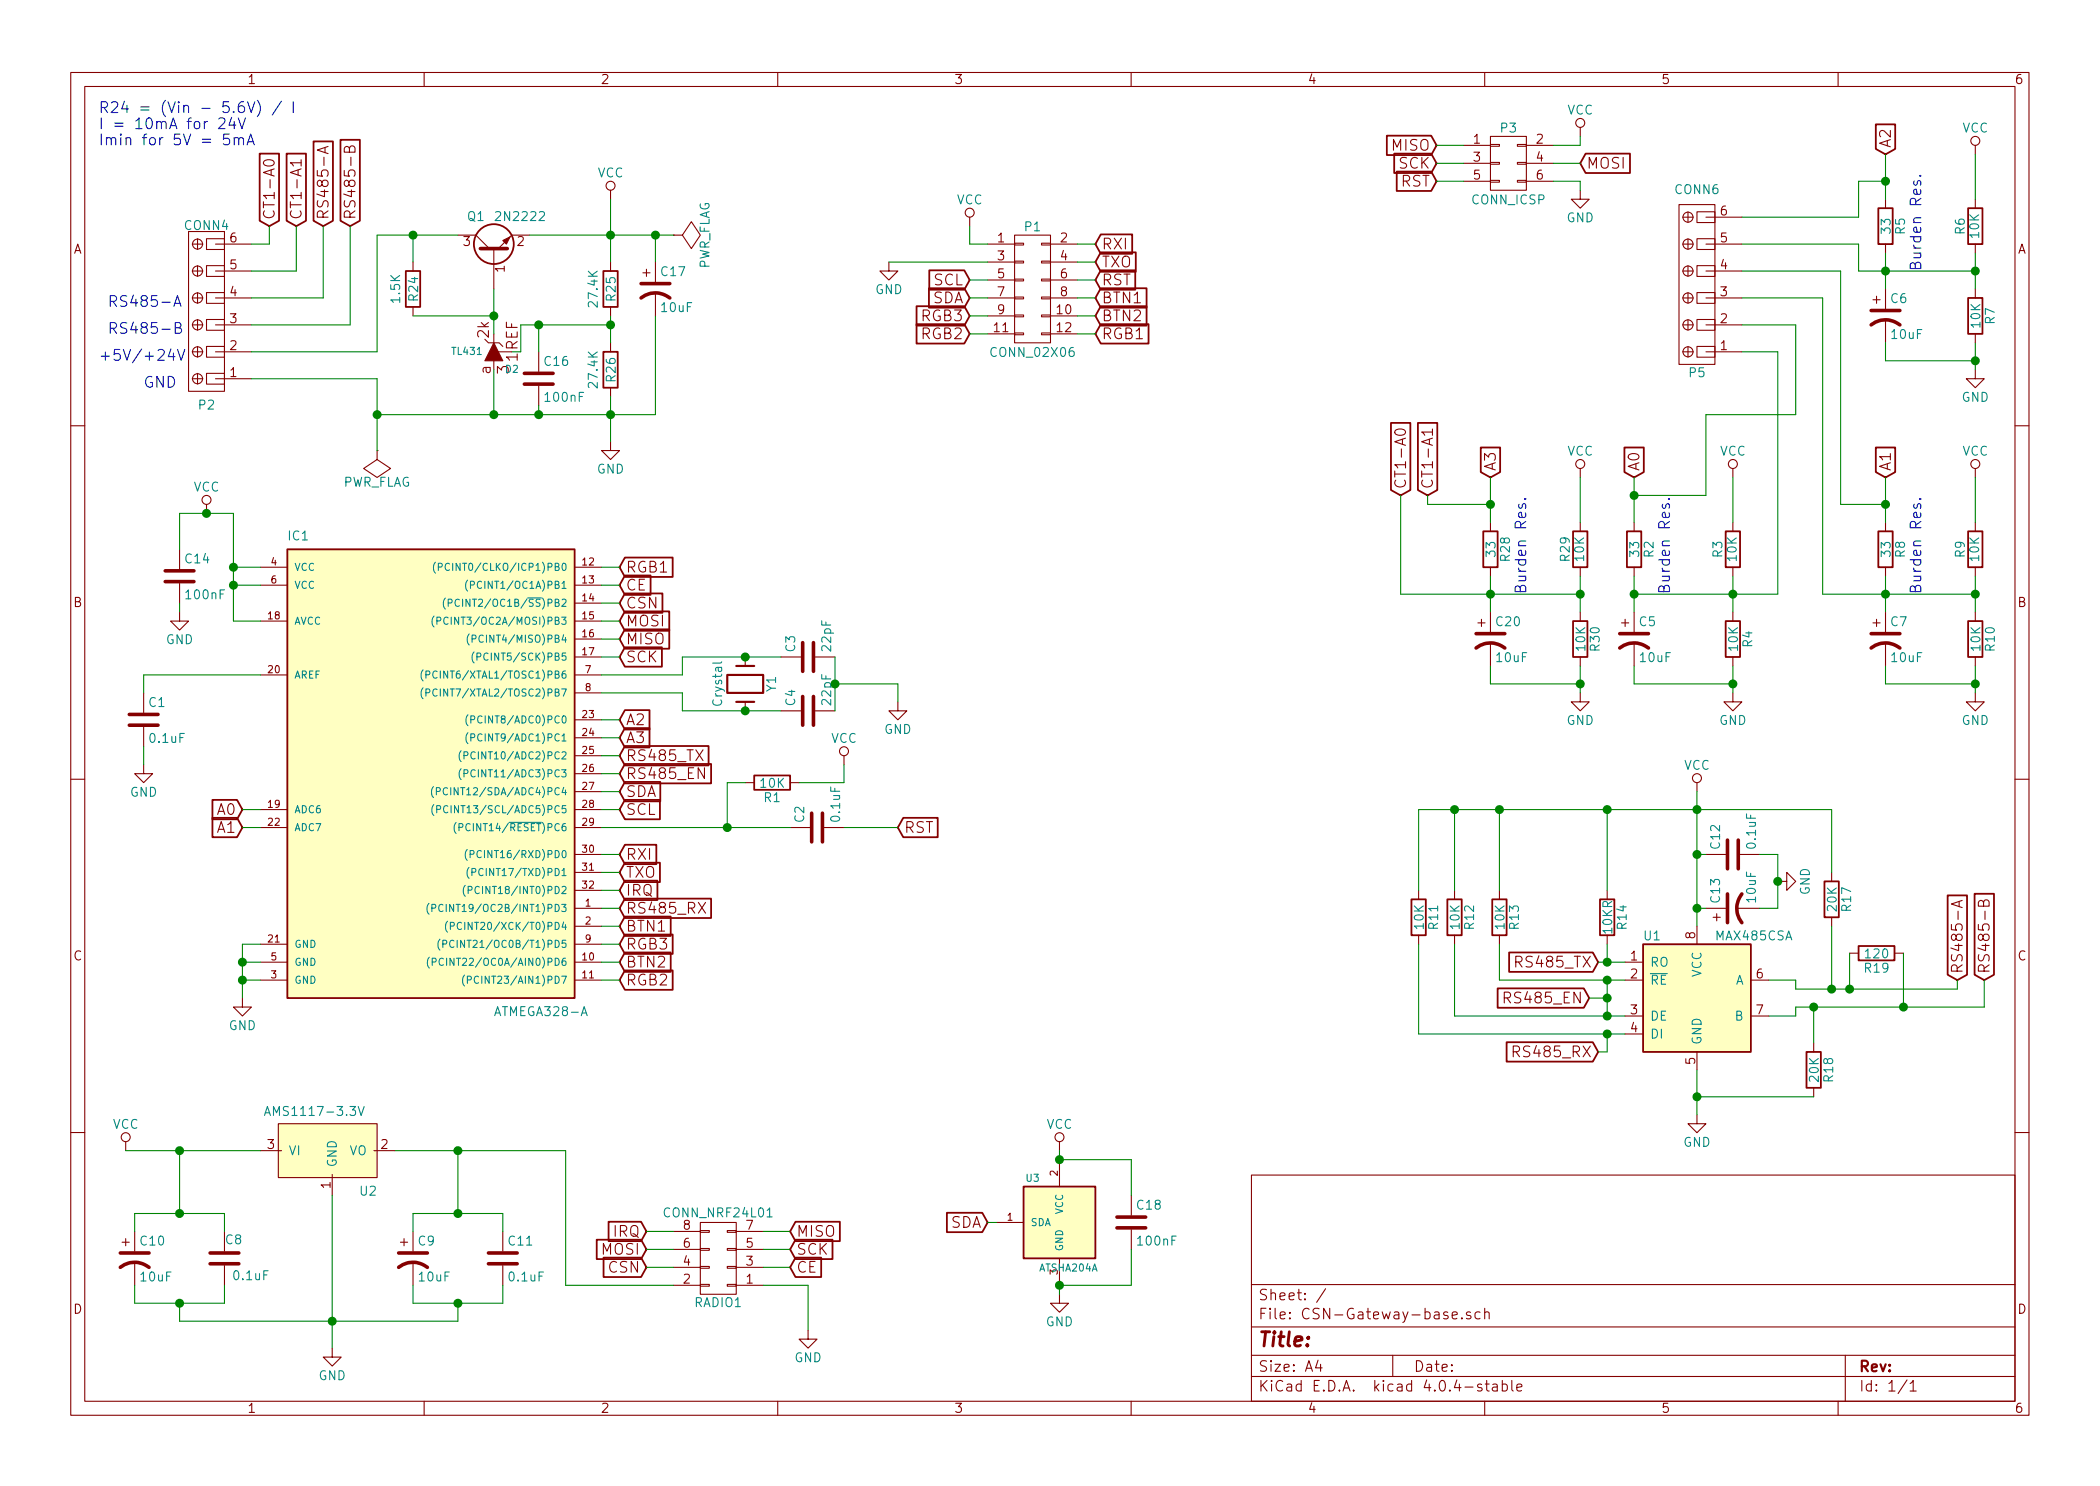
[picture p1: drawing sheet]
EESchema Schematic File Version 2
LIBS:CSN-Gateway-base-rescue
LIBS:power
LIBS:device
LIBS:transistors
LIBS:conn
LIBS:linear
LIBS:regul
LIBS:74xx
LIBS:cmos4000
LIBS:adc-dac
LIBS:memory
LIBS:xilinx
LIBS:microcontrollers
LIBS:dsp
LIBS:microchip
LIBS:analog_switches
LIBS:motorola
LIBS:texas
LIBS:intel
LIBS:audio
LIBS:interface
LIBS:digital-audio
LIBS:philips
LIBS:display
LIBS:cypress
LIBS:siliconi
LIBS:opto
LIBS:atmel
LIBS:contrib
LIBS:valves
LIBS:AMS1117-3.3
LIBS:FT232RL
LIBS:w_analog
LIBS:mysensors_arduino
LIBS:mysensors_connectors
LIBS:mysensors_logic
LIBS:mysensors_mcu
LIBS:mysensors_memories
LIBS:mysensors_network
LIBS:mysensors_regulators
LIBS:mysensors_security
LIBS:mysensors_sensors
LIBS:mysensors_radios
LIBS:gateway
LIBS:CSN-Gateway-base-cache
EELAYER 25 0
EELAYER END
$Descr A4 11693 8268
encoding utf-8
Sheet 1 1
Title ""
Date ""
Rev ""
Comp ""
Comment1 ""
Comment2 ""
Comment3 ""
Comment4 ""
$EndDescr
$Comp
L ATMEGA328-A IC1
U 1 1
P 2350 4250
F 0 "IC1" H 1600 5500 50  0000 L BNN
F 1 "ATMEGA328-A" H 2750 2850 50  0000 L BNN
F 2 "Housings_QFP:TQFP-32_7x7mm_Pitch0.8mm" H 2350 4250 50  0001 C CIN
F 3 "" H 2350 4250 50  0000 C CNN
	1    2350 4250
	1    0    0    -1  
$EndComp
$Comp
L GND #PWR01
U 1 1
P 1350 5550
F 0 "#PWR01" H 1350 5300 50  0001 C CNN
F 1 "GND" H 1350 5400 50  0000 C CNN
F 2 "" H 1350 5550 50  0000 C CNN
F 3 "" H 1350 5550 50  0000 C CNN
	1    1350 5550
	1    0    0    -1  
$EndComp
$Comp
L C C1
U 1 1
P 800 4000
F 0 "C1" H 825 4100 50  0000 L CNN
F 1 "0.1uF" H 825 3900 50  0000 L CNN
F 2 "Capacitors_SMD:C_0805_HandSoldering" H 838 3850 50  0001 C CNN
F 3 "" H 800 4000 50  0000 C CNN
	1    800  4000
	1    0    0    -1  
$EndComp
$Comp
L GND #PWR02
U 1 1
P 5000 3900
F 0 "#PWR02" H 5000 3650 50  0001 C CNN
F 1 "GND" H 5000 3750 50  0000 C CNN
F 2 "" H 5000 3900 50  0000 C CNN
F 3 "" H 5000 3900 50  0000 C CNN
	1    5000 3900
	1    0    0    -1  
$EndComp
$Comp
L Crystal Y1
U 1 1
P 4150 3800
F 0 "Y1" H 4150 3950 50  0000 C CNN
F 1 "Crystal" H 4150 3650 50  0000 C CNN
F 2 "Crystals:Crystal_SMD_5032-2pin_5.0x3.2mm" H 4150 3800 50  0001 C CNN
F 3 "" H 4150 3800 50  0000 C CNN
	1    4150 3800
	0    1    1    0   
$EndComp
$Comp
L C C4
U 1 1
P 4500 3950
F 0 "C4" H 4525 4050 50  0000 L CNN
F 1 "22pF" H 4525 3850 50  0000 L CNN
F 2 "Capacitors_SMD:C_0805_HandSoldering" H 4538 3800 50  0001 C CNN
F 3 "" H 4500 3950 50  0000 C CNN
	1    4500 3950
	0    -1   -1   0   
$EndComp
$Comp
L C C3
U 1 1
P 4500 3650
F 0 "C3" H 4525 3750 50  0000 L CNN
F 1 "22pF" H 4525 3550 50  0000 L CNN
F 2 "Capacitors_SMD:C_0805_HandSoldering" H 4538 3500 50  0001 C CNN
F 3 "" H 4500 3650 50  0000 C CNN
	1    4500 3650
	0    -1   -1   0   
$EndComp
$Comp
L GND #PWR03
U 1 1
P 800 4250
F 0 "#PWR03" H 800 4000 50  0001 C CNN
F 1 "GND" H 800 4100 50  0000 C CNN
F 2 "" H 800 4250 50  0000 C CNN
F 3 "" H 800 4250 50  0000 C CNN
	1    800  4250
	1    0    0    -1  
$EndComp
$Comp
L VCC #PWR04
U 1 1
P 1150 2850
F 0 "#PWR04" H 1150 2700 50  0001 C CNN
F 1 "VCC" H 1150 3000 50  0000 C CNN
F 2 "" H 1150 2850 50  0000 C CNN
F 3 "" H 1150 2850 50  0000 C CNN
	1    1150 2850
	1    0    0    -1  
$EndComp
$Comp
L R R1
U 1 1
P 4300 4350
F 0 "R1" V 4380 4350 50  0000 C CNN
F 1 "10K" V 4300 4350 50  0000 C CNN
F 2 "Resistors_SMD:R_0805_HandSoldering" V 4230 4350 50  0001 C CNN
F 3 "" H 4300 4350 50  0000 C CNN
	1    4300 4350
	0    1    1    0   
$EndComp
$Comp
L VCC #PWR05
U 1 1
P 4700 4250
F 0 "#PWR05" H 4700 4100 50  0001 C CNN
F 1 "VCC" H 4700 4400 50  0000 C CNN
F 2 "" H 4700 4250 50  0000 C CNN
F 3 "" H 4700 4250 50  0000 C CNN
	1    4700 4250
	1    0    0    -1  
$EndComp
Text GLabel 3450 4750 2    60   Input ~ 0
RXI
Text GLabel 3450 4850 2    60   Input ~ 0
TXO
$Comp
L PWR_FLAG #FLG06
U 1 1
P 3750 1300
F 0 "#FLG06" H 3750 1395 50  0001 C CNN
F 1 "PWR_FLAG" H 3750 1480 50  0000 C CNN
F 2 "" H 3750 1300 50  0000 C CNN
F 3 "" H 3750 1300 50  0000 C CNN
	1    3750 1300
	0    1    1    0   
$EndComp
$Comp
L VCC #PWR07
U 1 1
P 3400 1100
F 0 "#PWR07" H 3400 950 50  0001 C CNN
F 1 "VCC" H 3400 1250 50  0000 C CNN
F 2 "" H 3400 1100 50  0000 C CNN
F 3 "" H 3400 1100 50  0000 C CNN
	1    3400 1100
	1    0    0    -1  
$EndComp
$Comp
L PWR_FLAG #FLG08
U 1 1
P 2100 2500
F 0 "#FLG08" H 2100 2595 50  0001 C CNN
F 1 "PWR_FLAG" H 2100 2680 50  0000 C CNN
F 2 "" H 2100 2500 50  0000 C CNN
F 3 "" H 2100 2500 50  0000 C CNN
	1    2100 2500
	-1   0    0    1   
$EndComp
$Comp
L GND #PWR09
U 1 1
P 3400 2450
F 0 "#PWR09" H 3400 2200 50  0001 C CNN
F 1 "GND" H 3400 2300 50  0000 C CNN
F 2 "" H 3400 2450 50  0000 C CNN
F 3 "" H 3400 2450 50  0000 C CNN
	1    3400 2450
	1    0    0    -1  
$EndComp
$Comp
L CONN_02X03 P3
U 1 1
P 8400 900
F 0 "P3" H 8400 1100 50  0000 C CNN
F 1 "CONN_ICSP" H 8400 700 50  0000 C CNN
F 2 "Pin_Headers:Pin_Header_Straight_2x03_Pitch2.54mm" H 8400 -300 50  0001 C CNN
F 3 "" H 8400 -300 50  0000 C CNN
	1    8400 900 
	1    0    0    -1  
$EndComp
Text GLabel 8000 800  0    60   Input ~ 0
MISO
Text GLabel 8000 900  0    60   Input ~ 0
SCK
Text GLabel 8000 1000 0    60   Input ~ 0
RST
Text GLabel 8800 900  2    60   Input ~ 0
MOSI
$Comp
L GND #PWR010
U 1 1
P 8800 1050
F 0 "#PWR010" H 8800 800 50  0001 C CNN
F 1 "GND" H 8800 900 50  0000 C CNN
F 2 "" H 8800 1050 50  0000 C CNN
F 3 "" H 8800 1050 50  0000 C CNN
	1    8800 1050
	1    0    0    -1  
$EndComp
$Comp
L VCC #PWR011
U 1 1
P 8800 750
F 0 "#PWR011" H 8800 600 50  0001 C CNN
F 1 "VCC" H 8800 900 50  0000 C CNN
F 2 "" H 8800 750 50  0000 C CNN
F 3 "" H 8800 750 50  0000 C CNN
	1    8800 750 
	1    0    0    -1  
$EndComp
Text GLabel 5000 4600 2    60   Input ~ 0
RST
Text GLabel 3450 3450 2    60   Input ~ 0
MOSI
Text GLabel 3450 3550 2    60   Input ~ 0
MISO
Text GLabel 3450 3650 2    60   Input ~ 0
SCK
Text GLabel 3450 4400 2    60   Input ~ 0
SDA
Text GLabel 3450 4500 2    60   Input ~ 0
SCL
Text GLabel 3450 4000 2    60   Input ~ 0
A2
Text GLabel 3450 4100 2    60   Input ~ 0
A3
Text GLabel 3450 4200 2    60   Input ~ 0
RS485_TX
$Comp
L R R3
U 1 1
P 9650 3050
F 0 "R3" V 9730 3050 50  0000 C CNN
F 1 "10K" V 9650 3050 50  0000 C CNN
F 2 "Resistors_SMD:R_0805_HandSoldering" V 9580 3050 50  0001 C CNN
F 3 "" H 9650 3050 50  0000 C CNN
	1    9650 3050
	-1   0    0    1   
$EndComp
$Comp
L R R4
U 1 1
P 9650 3550
F 0 "R4" V 9730 3550 50  0000 C CNN
F 1 "10K" V 9650 3550 50  0000 C CNN
F 2 "Resistors_SMD:R_0805_HandSoldering" V 9580 3550 50  0001 C CNN
F 3 "" H 9650 3550 50  0000 C CNN
	1    9650 3550
	1    0    0    -1  
$EndComp
$Comp
L R R2
U 1 1
P 9100 3050
F 0 "R2" V 9180 3050 50  0000 C CNN
F 1 "33" V 9100 3050 50  0000 C CNN
F 2 "Resistors_SMD:R_0805_HandSoldering" V 9030 3050 50  0001 C CNN
F 3 "" H 9100 3050 50  0000 C CNN
	1    9100 3050
	1    0    0    -1  
$EndComp
$Comp
L CP1 C5
U 1 1
P 9100 3550
F 0 "C5" H 9125 3650 50  0000 L CNN
F 1 "10uF" H 9125 3450 50  0000 L CNN
F 2 "Capacitors_Tantalum_SMD:CP_Tantalum_Case-R_EIA-2012-12_Hand" H 9138 3400 50  0001 C CNN
F 3 "" H 9100 3550 50  0000 C CNN
	1    9100 3550
	1    0    0    -1  
$EndComp
$Comp
L VCC #PWR012
U 1 1
P 9650 2650
F 0 "#PWR012" H 9650 2500 50  0001 C CNN
F 1 "VCC" H 9650 2800 50  0000 C CNN
F 2 "" H 9650 2650 50  0000 C CNN
F 3 "" H 9650 2650 50  0000 C CNN
	1    9650 2650
	1    0    0    -1  
$EndComp
$Comp
L GND #PWR013
U 1 1
P 9650 3850
F 0 "#PWR013" H 9650 3600 50  0001 C CNN
F 1 "GND" H 9650 3700 50  0000 C CNN
F 2 "" H 9650 3850 50  0000 C CNN
F 3 "" H 9650 3850 50  0000 C CNN
	1    9650 3850
	1    0    0    -1  
$EndComp
Text GLabel 9100 2650 1    60   Input ~ 0
A0
Text Notes 9300 3300 1    60   ~ 0
Burden Res.
$Comp
L R R9
U 1 1
P 11000 3050
F 0 "R9" V 11080 3050 50  0000 C CNN
F 1 "10K" V 11000 3050 50  0000 C CNN
F 2 "Resistors_SMD:R_0805_HandSoldering" V 10930 3050 50  0001 C CNN
F 3 "" H 11000 3050 50  0000 C CNN
	1    11000 3050
	-1   0    0    1   
$EndComp
$Comp
L R R10
U 1 1
P 11000 3550
F 0 "R10" V 11080 3550 50  0000 C CNN
F 1 "10K" V 11000 3550 50  0000 C CNN
F 2 "Resistors_SMD:R_0805_HandSoldering" V 10930 3550 50  0001 C CNN
F 3 "" H 11000 3550 50  0000 C CNN
	1    11000 3550
	1    0    0    -1  
$EndComp
$Comp
L R R8
U 1 1
P 10500 3050
F 0 "R8" V 10580 3050 50  0000 C CNN
F 1 "33" V 10500 3050 50  0000 C CNN
F 2 "Resistors_SMD:R_0805_HandSoldering" V 10430 3050 50  0001 C CNN
F 3 "" H 10500 3050 50  0000 C CNN
	1    10500 3050
	1    0    0    -1  
$EndComp
$Comp
L CP1 C7
U 1 1
P 10500 3550
F 0 "C7" H 10525 3650 50  0000 L CNN
F 1 "10uF" H 10525 3450 50  0000 L CNN
F 2 "Capacitors_Tantalum_SMD:CP_Tantalum_Case-R_EIA-2012-12_Hand" H 10538 3400 50  0001 C CNN
F 3 "" H 10500 3550 50  0000 C CNN
	1    10500 3550
	1    0    0    -1  
$EndComp
$Comp
L VCC #PWR014
U 1 1
P 11000 2650
F 0 "#PWR014" H 11000 2500 50  0001 C CNN
F 1 "VCC" H 11000 2800 50  0000 C CNN
F 2 "" H 11000 2650 50  0000 C CNN
F 3 "" H 11000 2650 50  0000 C CNN
	1    11000 2650
	1    0    0    -1  
$EndComp
$Comp
L GND #PWR015
U 1 1
P 11000 3850
F 0 "#PWR015" H 11000 3600 50  0001 C CNN
F 1 "GND" H 11000 3700 50  0000 C CNN
F 2 "" H 11000 3850 50  0000 C CNN
F 3 "" H 11000 3850 50  0000 C CNN
	1    11000 3850
	1    0    0    -1  
$EndComp
Text GLabel 10500 2650 1    60   Input ~ 0
A1
Text Notes 10700 3300 1    60   ~ 0
Burden Res.
$Comp
L R R6
U 1 1
P 11000 1250
F 0 "R6" V 11080 1250 50  0000 C CNN
F 1 "10K" V 11000 1250 50  0000 C CNN
F 2 "Resistors_SMD:R_0805_HandSoldering" V 10930 1250 50  0001 C CNN
F 3 "" H 11000 1250 50  0000 C CNN
	1    11000 1250
	-1   0    0    1   
$EndComp
$Comp
L R R7
U 1 1
P 11000 1750
F 0 "R7" V 11080 1750 50  0000 C CNN
F 1 "10K" V 11000 1750 50  0000 C CNN
F 2 "Resistors_SMD:R_0805_HandSoldering" V 10930 1750 50  0001 C CNN
F 3 "" H 11000 1750 50  0000 C CNN
	1    11000 1750
	1    0    0    -1  
$EndComp
$Comp
L R R5
U 1 1
P 10500 1250
F 0 "R5" V 10580 1250 50  0000 C CNN
F 1 "33" V 10500 1250 50  0000 C CNN
F 2 "Resistors_SMD:R_0805_HandSoldering" V 10430 1250 50  0001 C CNN
F 3 "" H 10500 1250 50  0000 C CNN
	1    10500 1250
	1    0    0    -1  
$EndComp
$Comp
L CP1 C6
U 1 1
P 10500 1750
F 0 "C6" H 10525 1850 50  0000 L CNN
F 1 "10uF" H 10525 1650 50  0000 L CNN
F 2 "Capacitors_Tantalum_SMD:CP_Tantalum_Case-R_EIA-2012-12_Hand" H 10538 1600 50  0001 C CNN
F 3 "" H 10500 1750 50  0000 C CNN
	1    10500 1750
	1    0    0    -1  
$EndComp
$Comp
L VCC #PWR016
U 1 1
P 11000 850
F 0 "#PWR016" H 11000 700 50  0001 C CNN
F 1 "VCC" H 11000 1000 50  0000 C CNN
F 2 "" H 11000 850 50  0000 C CNN
F 3 "" H 11000 850 50  0000 C CNN
	1    11000 850 
	1    0    0    -1  
$EndComp
$Comp
L GND #PWR017
U 1 1
P 11000 2050
F 0 "#PWR017" H 11000 1800 50  0001 C CNN
F 1 "GND" H 11000 1900 50  0000 C CNN
F 2 "" H 11000 2050 50  0000 C CNN
F 3 "" H 11000 2050 50  0000 C CNN
	1    11000 2050
	1    0    0    -1  
$EndComp
Text GLabel 10500 850  1    60   Input ~ 0
A2
Text Notes 10700 1500 1    60   ~ 0
Burden Res.
$Comp
L SP3485CN U1
U 1 1
P 9450 5550
F 0 "U1" H 9150 5900 50  0000 L CNN
F 1 "MAX485CSA" H 9550 5900 50  0000 L CNN
F 2 "Power_Integrations:SO-8" H 9450 5550 50  0001 C CIN
F 3 "" H 9450 5550 50  0000 C CNN
	1    9450 5550
	1    0    0    -1  
$EndComp
$Comp
L GND #PWR018
U 1 1
P 9450 6200
F 0 "#PWR018" H 9450 5950 50  0001 C CNN
F 1 "GND" H 9450 6050 50  0000 C CNN
F 2 "" H 9450 6200 50  0000 C CNN
F 3 "" H 9450 6200 50  0000 C CNN
	1    9450 6200
	1    0    0    -1  
$EndComp
$Comp
L VCC #PWR019
U 1 1
P 9450 4400
F 0 "#PWR019" H 9450 4250 50  0001 C CNN
F 1 "VCC" H 9450 4550 50  0000 C CNN
F 2 "" H 9450 4400 50  0000 C CNN
F 3 "" H 9450 4400 50  0000 C CNN
	1    9450 4400
	1    0    0    -1  
$EndComp
$Comp
L R R11
U 1 1
P 7900 5100
F 0 "R11" V 7980 5100 50  0000 C CNN
F 1 "10K" V 7900 5100 50  0000 C CNN
F 2 "Resistors_SMD:R_0805_HandSoldering" V 7830 5100 50  0001 C CNN
F 3 "" H 7900 5100 50  0000 C CNN
	1    7900 5100
	1    0    0    -1  
$EndComp
$Comp
L R R12
U 1 1
P 8100 5100
F 0 "R12" V 8180 5100 50  0000 C CNN
F 1 "10K" V 8100 5100 50  0000 C CNN
F 2 "Resistors_SMD:R_0805_HandSoldering" V 8030 5100 50  0001 C CNN
F 3 "" H 8100 5100 50  0000 C CNN
	1    8100 5100
	1    0    0    -1  
$EndComp
$Comp
L R R13
U 1 1
P 8350 5100
F 0 "R13" V 8430 5100 50  0000 C CNN
F 1 "10K" V 8350 5100 50  0000 C CNN
F 2 "Resistors_SMD:R_0805_HandSoldering" V 8280 5100 50  0001 C CNN
F 3 "" H 8350 5100 50  0000 C CNN
	1    8350 5100
	1    0    0    -1  
$EndComp
$Comp
L R R14
U 1 1
P 8950 5100
F 0 "R14" V 9030 5100 50  0000 C CNN
F 1 "10KR" V 8950 5100 50  0000 C CNN
F 2 "Resistors_SMD:R_0805_HandSoldering" V 8880 5100 50  0001 C CNN
F 3 "" H 8950 5100 50  0000 C CNN
	1    8950 5100
	1    0    0    -1  
$EndComp
Text GLabel 8850 5550 0    60   Input ~ 0
RS485_EN
Text GLabel 8900 5350 0    60   Input ~ 0
RS485_TX
Text GLabel 8900 5850 0    60   Input ~ 0
RS485_RX
Text GLabel 3450 5150 2    60   Input ~ 0
BTN1
Text GLabel 3450 5050 2    60   Input ~ 0
RS485_RX
$Comp
L CONN_02X04 RADIO1
U 1 1
P 4000 7000
F 0 "RADIO1" H 4000 7250 50  0000 C CNN
F 1 "CONN_NRF24L01" H 4000 6750 50  0000 C CNN
F 2 "mysensors_radios:NRF24L01" H 4000 5800 50  0001 C CNN
F 3 "" H 4000 5800 50  0000 C CNN
	1    4000 7000
	-1   0    0    1   
$EndComp
$Comp
L VCC #PWR020
U 1 1
P 700 6400
F 0 "#PWR020" H 700 6250 50  0001 C CNN
F 1 "VCC" H 700 6550 50  0000 C CNN
F 2 "" H 700 6400 50  0000 C CNN
F 3 "" H 700 6400 50  0000 C CNN
	1    700  6400
	1    0    0    -1  
$EndComp
$Comp
L GND #PWR021
U 1 1
P 4500 7400
F 0 "#PWR021" H 4500 7150 50  0001 C CNN
F 1 "GND" H 4500 7250 50  0000 C CNN
F 2 "" H 4500 7400 50  0000 C CNN
F 3 "" H 4500 7400 50  0000 C CNN
	1    4500 7400
	1    0    0    -1  
$EndComp
Text GLabel 3600 6850 0    60   Input ~ 0
IRQ
Text GLabel 3600 6950 0    60   Input ~ 0
MOSI
Text GLabel 3600 7050 0    60   Input ~ 0
CSN
Text GLabel 4400 6850 2    60   Input ~ 0
MISO
Text GLabel 4400 6950 2    60   Input ~ 0
SCK
Text GLabel 4400 7050 2    60   Input ~ 0
CE
Text GLabel 3450 3350 2    60   Input ~ 0
CSN
Text GLabel 3450 3250 2    60   Input ~ 0
CE
Text GLabel 3450 4950 2    60   Input ~ 0
IRQ
Text GLabel 3450 5250 2    60   Input ~ 0
RGB3
$Comp
L GND #PWR022
U 1 1
P 1850 7500
F 0 "#PWR022" H 1850 7250 50  0001 C CNN
F 1 "GND" H 1850 7350 50  0000 C CNN
F 2 "" H 1850 7500 50  0000 C CNN
F 3 "" H 1850 7500 50  0000 C CNN
	1    1850 7500
	1    0    0    -1  
$EndComp
$Comp
L C C8
U 1 1
P 1250 7000
F 0 "C8" H 1150 6900 50  0000 L CNN
F 1 "0.1uF" H 1000 7100 50  0000 L CNN
F 2 "Capacitors_SMD:C_0805_HandSoldering" H 1288 6850 50  0001 C CNN
F 3 "" H 1250 7000 50  0000 C CNN
	1    1250 7000
	-1   0    0    1   
$EndComp
$Comp
L CP1 C9
U 1 1
P 2300 7000
F 0 "C9" H 2325 7100 50  0000 L CNN
F 1 "10uF" H 2325 6900 50  0000 L CNN
F 2 "Capacitors_Tantalum_SMD:CP_Tantalum_Case-R_EIA-2012-12_Hand" H 2338 6850 50  0001 C CNN
F 3 "" H 2300 7000 50  0000 C CNN
	1    2300 7000
	1    0    0    -1  
$EndComp
$Comp
L CP1 C10
U 1 1
P 750 7000
F 0 "C10" H 775 7100 50  0000 L CNN
F 1 "10uF" H 775 6900 50  0000 L CNN
F 2 "Capacitors_Tantalum_SMD:CP_Tantalum_Case-R_EIA-2012-12_Hand" H 788 6850 50  0001 C CNN
F 3 "" H 750 7000 50  0000 C CNN
	1    750  7000
	1    0    0    -1  
$EndComp
$Comp
L C C11
U 1 1
P 2800 7000
F 0 "C11" H 2825 7100 50  0000 L CNN
F 1 "0.1uF" H 2825 6900 50  0000 L CNN
F 2 "Capacitors_SMD:C_0805_HandSoldering" H 2838 6850 50  0001 C CNN
F 3 "" H 2800 7000 50  0000 C CNN
	1    2800 7000
	1    0    0    -1  
$EndComp
$Comp
L R R17
U 1 1
P 10200 5000
F 0 "R17" V 10280 5000 50  0000 C CNN
F 1 "20K" V 10200 5000 50  0000 C CNN
F 2 "Resistors_SMD:R_0805_HandSoldering" V 10130 5000 50  0001 C CNN
F 3 "" H 10200 5000 50  0000 C CNN
	1    10200 5000
	1    0    0    -1  
$EndComp
$Comp
L R R18
U 1 1
P 10100 5950
F 0 "R18" V 10180 5950 50  0000 C CNN
F 1 "20K" V 10100 5950 50  0000 C CNN
F 2 "Resistors_SMD:R_0805_HandSoldering" V 10030 5950 50  0001 C CNN
F 3 "" H 10100 5950 50  0000 C CNN
	1    10100 5950
	1    0    0    -1  
$EndComp
$Comp
L R R19
U 1 1
P 10450 5300
F 0 "R19" V 10530 5300 50  0000 C CNN
F 1 "120" V 10450 5300 50  0000 C CNN
F 2 "Resistors_SMD:R_0805_HandSoldering" V 10380 5300 50  0001 C CNN
F 3 "" H 10450 5300 50  0000 C CNN
	1    10450 5300
	0    1    1    0   
$EndComp
$Comp
L C C12
U 1 1
P 9650 4750
F 0 "C12" H 9675 4850 50  0000 L CNN
F 1 "0.1uF" H 9675 4650 50  0000 L CNN
F 2 "Capacitors_SMD:C_0805_HandSoldering" H 9688 4600 50  0001 C CNN
F 3 "" H 9650 4750 50  0000 C CNN
	1    9650 4750
	0    -1   -1   0   
$EndComp
$Comp
L CP1 C13
U 1 1
P 9650 5050
F 0 "C13" H 9675 5150 50  0000 L CNN
F 1 "10uF" H 9675 4950 50  0000 L CNN
F 2 "Capacitors_Tantalum_SMD:CP_Tantalum_Case-R_EIA-2012-12_Hand" H 9688 4900 50  0001 C CNN
F 3 "" H 9650 5050 50  0000 C CNN
	1    9650 5050
	0    -1   -1   0   
$EndComp
$Comp
L GND #PWR023
U 1 1
P 9900 4900
F 0 "#PWR023" H 9900 4650 50  0001 C CNN
F 1 "GND" H 9900 4750 50  0000 C CNN
F 2 "" H 9900 4900 50  0000 C CNN
F 3 "" H 9900 4900 50  0000 C CNN
	1    9900 4900
	0    -1   -1   0   
$EndComp
$Comp
L C C14
U 1 1
P 1000 3200
F 0 "C14" H 1025 3300 50  0000 L CNN
F 1 "100nF" H 1025 3100 50  0000 L CNN
F 2 "Capacitors_SMD:C_0805_HandSoldering" H 1038 3050 50  0001 C CNN
F 3 "" H 1000 3200 50  0000 C CNN
	1    1000 3200
	1    0    0    -1  
$EndComp
Text GLabel 3450 3150 2    60   Input ~ 0
RGB1
$Comp
L GND #PWR024
U 1 1
P 1000 3400
F 0 "#PWR024" H 1000 3150 50  0001 C CNN
F 1 "GND" H 1000 3250 50  0000 C CNN
F 2 "" H 1000 3400 50  0000 C CNN
F 3 "" H 1000 3400 50  0000 C CNN
	1    1000 3400
	1    0    0    -1  
$EndComp
$Comp
L TL431mirror-pinning D2
U 1 1
P 2750 1950
F 0 "D2" V 2650 1850 40  0000 C CNN
F 1 "TL431" V 2750 2100 40  0000 C CNN
F 2 "TO_SOT_Packages_SMD:SOT-23" H 2750 1950 60  0001 C CNN
F 3 "" H 2750 1950 60  0000 C CNN
	1    2750 1950
	0    -1   -1   0   
$EndComp
$Comp
L R R25
U 1 1
P 3400 1600
F 0 "R25" V 3400 1600 50  0000 C CNN
F 1 "27.4K" V 3300 1600 50  0000 C CNN
F 2 "Resistors_SMD:R_0805_HandSoldering" V 3330 1600 50  0001 C CNN
F 3 "" H 3400 1600 50  0000 C CNN
	1    3400 1600
	1    0    0    -1  
$EndComp
$Comp
L R R26
U 1 1
P 3400 2050
F 0 "R26" V 3400 2050 50  0000 C CNN
F 1 "27.4K" V 3300 2050 50  0000 C CNN
F 2 "Resistors_SMD:R_0805_HandSoldering" V 3330 2050 50  0001 C CNN
F 3 "" H 3400 2050 50  0000 C CNN
	1    3400 2050
	1    0    0    -1  
$EndComp
$Comp
L R R24
U 1 1
P 2300 1600
F 0 "R24" V 2300 1600 50  0000 C CNN
F 1 "1.5K" V 2200 1600 50  0000 C CNN
F 2 "Resistors_SMD:R_0805_HandSoldering" V 2230 1600 50  0001 C CNN
F 3 "" H 2300 1600 50  0000 C CNN
	1    2300 1600
	1    0    0    -1  
$EndComp
$Comp
L Q_NPN_BCEG Q1
U 1 1
P 2750 1400
F 0 "Q1" V 2950 1550 50  0000 R CNN
F 1 "2N2222" V 2950 1400 50  0000 R CNN
F 2 "TO_SOT_Packages_SMD:SOT-23" H 2950 1500 50  0001 C CNN
F 3 "" H 2750 1400 50  0000 C CNN
	1    2750 1400
	0    -1   -1   0   
$EndComp
$Comp
L ATSHA204A U3
U 1 1
P 6100 6800
F 0 "U3" H 5750 7050 40  0000 C CNN
F 1 "ATSHA204A" H 5950 6550 40  0000 C CNN
F 2 "TO_SOT_Packages_SMD:SOT-23_Handsoldering" H 5850 6800 30  0001 C CIN
F 3 "" H 6100 6800 60  0000 C CNN
	1    6100 6800
	1    0    0    -1  
$EndComp
$Comp
L AMS1117 U2
U 1 1
P 1850 6400
F 0 "U2" H 2100 6150 50  0000 R BNN
F 1 "AMS1117-3.3V" H 1750 6650 50  0000 C TNN
F 2 "TO_SOT_Packages_SMD:SOT-223" H 1750 6450 60  0001 C CNN
F 3 "" H 1750 6450 60  0000 C CNN
	1    1850 6400
	1    0    0    -1  
$EndComp
Text GLabel 5500 6800 0    60   Input ~ 0
SDA
$Comp
L GND #PWR025
U 1 1
P 5900 7200
F 0 "#PWR025" H 5900 6950 50  0001 C CNN
F 1 "GND" H 5900 7050 50  0000 C CNN
F 2 "" H 5900 7200 50  0000 C CNN
F 3 "" H 5900 7200 50  0000 C CNN
	1    5900 7200
	1    0    0    -1  
$EndComp
$Comp
L VCC #PWR026
U 1 1
P 5900 6400
F 0 "#PWR026" H 5900 6250 50  0001 C CNN
F 1 "VCC" H 5900 6550 50  0000 C CNN
F 2 "" H 5900 6400 50  0000 C CNN
F 3 "" H 5900 6400 50  0000 C CNN
	1    5900 6400
	1    0    0    -1  
$EndComp
Text GLabel 1350 4500 0    60   Input ~ 0
A0
$Comp
L CP1 C17
U 1 1
P 3650 1600
F 0 "C17" H 3675 1700 50  0000 L CNN
F 1 "10uF" H 3675 1500 50  0000 L CNN
F 2 "Capacitors_Tantalum_SMD:CP_Tantalum_Case-R_EIA-2012-12_Hand" H 3688 1450 50  0001 C CNN
F 3 "" H 3650 1600 50  0000 C CNN
	1    3650 1600
	1    0    0    -1  
$EndComp
$Comp
L C C16
U 1 1
P 3000 2100
F 0 "C16" H 3025 2200 50  0000 L CNN
F 1 "100nF" H 3025 2000 50  0000 L CNN
F 2 "Capacitors_SMD:C_0805_HandSoldering" H 3038 1950 50  0001 C CNN
F 3 "" H 3000 2100 50  0000 C CNN
	1    3000 2100
	1    0    0    -1  
$EndComp
$Comp
L C C18
U 1 1
P 6300 6800
F 0 "C18" H 6325 6900 50  0000 L CNN
F 1 "100nF" H 6325 6700 50  0000 L CNN
F 2 "Capacitors_SMD:C_0805_HandSoldering" H 6338 6650 50  0001 C CNN
F 3 "" H 6300 6800 50  0000 C CNN
	1    6300 6800
	1    0    0    -1  
$EndComp
Text Notes 550  800  0    60   ~ 0
R24 = (Vin - 5.6V) / I\nI = 10mA for 24V\nImin for 5V = 5mA
Wire Wire Line
	1350 5450 1450 5450
Wire Wire Line
	1350 5250 1350 5550
Wire Wire Line
	1450 5350 1350 5350
Connection ~ 1350 5450
Wire Wire Line
	1450 5250 1350 5250
Connection ~ 1350 5350
Wire Wire Line
	1450 3750 800  3750
Wire Wire Line
	800  3750 800  3850
Wire Wire Line
	3800 3950 4350 3950
Wire Wire Line
	3800 3650 4350 3650
Connection ~ 4150 3950
Connection ~ 4150 3650
Wire Wire Line
	4650 3650 4650 3950
Wire Wire Line
	4650 3800 5000 3800
Connection ~ 4650 3800
Wire Wire Line
	3800 3750 3800 3650
Wire Wire Line
	3350 3750 3800 3750
Wire Wire Line
	3350 3850 3800 3850
Wire Wire Line
	3800 3850 3800 3950
Wire Wire Line
	5000 3800 5000 3900
Wire Wire Line
	800  4150 800  4250
Wire Wire Line
	1300 3450 1450 3450
Wire Wire Line
	1300 2850 1300 3450
Wire Wire Line
	1450 3250 1300 3250
Connection ~ 1300 3250
Wire Wire Line
	1450 3150 1300 3150
Connection ~ 1300 3150
Wire Wire Line
	3450 4750 3350 4750
Wire Wire Line
	3450 4850 3350 4850
Wire Wire Line
	8650 800  8800 800 
Wire Wire Line
	8800 800  8800 750 
Wire Wire Line
	8650 900  8800 900 
Wire Wire Line
	8650 1000 8800 1000
Wire Wire Line
	8800 1000 8800 1050
Wire Wire Line
	8000 800  8150 800 
Wire Wire Line
	8150 900  8000 900 
Wire Wire Line
	8000 1000 8150 1000
Wire Wire Line
	3350 3450 3450 3450
Wire Wire Line
	3450 3550 3350 3550
Wire Wire Line
	3350 3650 3450 3650
Wire Wire Line
	3350 4400 3450 4400
Wire Wire Line
	3450 4500 3350 4500
Wire Wire Line
	3350 4000 3450 4000
Wire Wire Line
	3450 4100 3350 4100
Wire Wire Line
	3350 4200 3450 4200
Wire Wire Line
	9650 3200 9650 3400
Wire Wire Line
	9100 3800 9650 3800
Wire Wire Line
	9650 3700 9650 3850
Wire Wire Line
	9650 2650 9650 2900
Wire Wire Line
	9100 3700 9100 3800
Connection ~ 9650 3800
Wire Wire Line
	9100 3200 9100 3400
Wire Wire Line
	9100 3300 9900 3300
Connection ~ 9650 3300
Connection ~ 9100 3300
Wire Wire Line
	9100 2650 9100 2900
Connection ~ 9100 2750
Wire Wire Line
	11000 3200 11000 3400
Wire Wire Line
	10500 3800 11000 3800
Wire Wire Line
	11000 3700 11000 3850
Wire Wire Line
	11000 2650 11000 2900
Wire Wire Line
	10500 3700 10500 3800
Connection ~ 11000 3800
Wire Wire Line
	10500 3200 10500 3400
Wire Wire Line
	10150 3300 11000 3300
Connection ~ 11000 3300
Connection ~ 10500 3300
Wire Wire Line
	10500 2650 10500 2900
Wire Wire Line
	10150 1650 10150 3300
Connection ~ 10500 2800
Wire Wire Line
	11000 1400 11000 1600
Wire Wire Line
	10500 2000 11000 2000
Wire Wire Line
	11000 1900 11000 2050
Wire Wire Line
	11000 850  11000 1100
Wire Wire Line
	10500 1900 10500 2000
Connection ~ 11000 2000
Wire Wire Line
	10500 1400 10500 1600
Wire Wire Line
	10350 1500 11000 1500
Connection ~ 11000 1500
Connection ~ 10500 1500
Wire Wire Line
	10500 850  10500 1100
Wire Wire Line
	10350 1000 10500 1000
Connection ~ 10500 1000
Wire Wire Line
	9450 4400 9450 5150
Wire Wire Line
	9450 5950 9450 6200
Wire Wire Line
	10000 5500 10900 5500
Wire Wire Line
	10000 5500 10000 5450
Wire Wire Line
	10000 5450 9850 5450
Wire Wire Line
	9850 5650 10000 5650
Wire Wire Line
	10000 5650 10000 5600
Wire Wire Line
	10000 5600 11050 5600
Wire Wire Line
	7900 4500 10200 4500
Connection ~ 9450 4500
Wire Wire Line
	7900 4500 7900 4950
Wire Wire Line
	8100 4950 8100 4500
Connection ~ 8100 4500
Wire Wire Line
	8350 4950 8350 4500
Connection ~ 8350 4500
Wire Wire Line
	8950 4950 8950 4500
Connection ~ 8950 4500
Wire Wire Line
	8950 5250 8950 5350
Wire Wire Line
	8900 5350 9050 5350
Wire Wire Line
	8350 5250 8350 5450
Wire Wire Line
	8350 5450 9050 5450
Wire Wire Line
	8100 5250 8100 5650
Wire Wire Line
	8100 5650 9050 5650
Wire Wire Line
	7900 5250 7900 5750
Wire Wire Line
	7900 5750 9050 5750
Wire Wire Line
	8950 5450 8950 5650
Connection ~ 8950 5650
Connection ~ 8950 5450
Wire Wire Line
	8850 5550 8950 5550
Connection ~ 8950 5550
Connection ~ 8950 5350
Wire Wire Line
	8900 5850 8950 5850
Wire Wire Line
	8950 5850 8950 5750
Connection ~ 8950 5750
Wire Wire Line
	3450 4950 3350 4950
Wire Wire Line
	3450 5050 3350 5050
Wire Wire Line
	4250 7150 4500 7150
Wire Wire Line
	4500 7150 4500 7400
Wire Wire Line
	3150 7150 3750 7150
Wire Wire Line
	3600 6850 3750 6850
Wire Wire Line
	3600 6950 3750 6950
Wire Wire Line
	3600 7050 3750 7050
Wire Wire Line
	4250 6850 4400 6850
Wire Wire Line
	4400 6950 4250 6950
Wire Wire Line
	4250 7050 4400 7050
Wire Wire Line
	3450 3350 3350 3350
Wire Wire Line
	3350 3250 3450 3250
Wire Wire Line
	3350 5150 3450 5150
Wire Wire Line
	3350 5250 3450 5250
Wire Wire Line
	4450 4350 4700 4350
Wire Wire Line
	4050 4350 4150 4350
Wire Wire Line
	700  6400 1450 6400
Wire Wire Line
	2550 6400 2550 6750
Wire Wire Line
	2300 6750 2800 6750
Connection ~ 2550 6400
Wire Wire Line
	1000 6400 1000 6750
Wire Wire Line
	750  6750 1250 6750
Connection ~ 1000 6400
Wire Wire Line
	750  6850 750  6750
Connection ~ 1000 6750
Wire Wire Line
	1250 6750 1250 6850
Wire Wire Line
	750  7150 750  7250
Wire Wire Line
	750  7250 1250 7250
Wire Wire Line
	1250 7250 1250 7150
Wire Wire Line
	1000 7250 1000 7350
Wire Wire Line
	1000 7350 2550 7350
Connection ~ 1000 7250
Wire Wire Line
	2300 6750 2300 6850
Wire Wire Line
	2800 6750 2800 6850
Connection ~ 2550 6750
Wire Wire Line
	2550 7350 2550 7250
Wire Wire Line
	2300 7250 2800 7250
Connection ~ 2550 7250
Wire Wire Line
	2800 7250 2800 7150
Wire Wire Line
	2300 7150 2300 7250
Wire Wire Line
	10100 5600 10100 5800
Connection ~ 10100 5600
Wire Wire Line
	10100 6100 9450 6100
Connection ~ 9450 6100
Wire Wire Line
	10200 5150 10200 5500
Connection ~ 10200 5500
Wire Wire Line
	10200 4500 10200 4850
Wire Wire Line
	10300 5300 10300 5500
Connection ~ 10300 5500
Wire Wire Line
	10600 5300 10600 5600
Connection ~ 10600 5600
Wire Wire Line
	9800 4750 9900 4750
Wire Wire Line
	9900 4750 9900 5050
Wire Wire Line
	9900 5050 9800 5050
Connection ~ 9900 4900
Wire Wire Line
	9500 4750 9450 4750
Connection ~ 9450 4750
Wire Wire Line
	9450 5050 9500 5050
Connection ~ 9450 5050
Wire Wire Line
	3150 6400 3150 7150
Wire Wire Line
	3350 3150 3450 3150
Wire Wire Line
	1000 2850 1300 2850
Wire Wire Line
	1000 2850 1000 3050
Connection ~ 1150 2850
Wire Wire Line
	1000 3350 1000 3400
Wire Wire Line
	2950 1300 3750 1300
Wire Wire Line
	3400 1100 3400 1450
Connection ~ 3400 1300
Wire Wire Line
	3400 1750 3400 1900
Wire Wire Line
	3400 2200 3400 2450
Wire Wire Line
	2850 1950 2900 1950
Wire Wire Line
	2900 1950 2900 1800
Wire Wire Line
	2900 1800 3400 1800
Connection ~ 3400 1800
Wire Wire Line
	2750 1600 2750 1850
Wire Wire Line
	2300 1750 2750 1750
Connection ~ 2750 1750
Wire Wire Line
	2100 1300 2550 1300
Wire Wire Line
	2300 1300 2300 1450
Connection ~ 2300 1300
Wire Wire Line
	2100 2100 2100 2500
Wire Wire Line
	2100 2300 3650 2300
Connection ~ 3400 2300
Wire Wire Line
	2750 2050 2750 2300
Connection ~ 2750 2300
Connection ~ 2100 2300
Wire Wire Line
	5500 6800 5550 6800
Wire Wire Line
	5900 6400 5900 6450
Wire Wire Line
	5900 7150 5900 7200
Wire Wire Line
	1350 4500 1450 4500
Wire Wire Line
	3650 2300 3650 1750
Wire Wire Line
	3650 1450 3650 1300
Connection ~ 3650 1300
Wire Wire Line
	3000 1950 3000 1800
Connection ~ 3000 1800
Wire Wire Line
	3000 2250 3000 2300
Connection ~ 3000 2300
Wire Wire Line
	5900 6450 6300 6450
Wire Wire Line
	6300 6450 6300 6650
Wire Wire Line
	5900 7150 6300 7150
Wire Wire Line
	6300 7150 6300 6950
Connection ~ 5900 7150
Connection ~ 5900 6450
$Comp
L CONN6 P2
U 1 1
P 1150 1650
F 0 "P2" H 1150 2250 50  0000 C CNN
F 1 "CONN4" H 1150 1250 50  0000 C CNN
F 2 "footprints:TerminalBlock_Multicomp-5-08-6pol" H 1150 450 50  0001 C CNN
F 3 "" H 1150 450 50  0000 C CNN
	1    1150 1650
	-1   0    0    1   
$EndComp
Wire Wire Line
	1400 2100 2100 2100
Wire Wire Line
	2100 1950 1400 1950
Wire Wire Line
	2100 1300 2100 1950
Text Notes 800  2150 0    60   ~ 0
GND
Text Notes 550  2000 0    60   ~ 0
+5V/+24V
Text Notes 600  1850 0    60   ~ 0
RS485-B
Text Notes 600  1700 0    60   ~ 0
RS485-A
Text GLabel 1800 1250 1    60   Input ~ 0
RS485-A
Text GLabel 1950 1250 1    60   Input ~ 0
RS485-B
Wire Wire Line
	1800 1250 1800 1650
Wire Wire Line
	1800 1650 1400 1650
Wire Wire Line
	1400 1800 1950 1800
Wire Wire Line
	1950 1800 1950 1250
Text GLabel 10900 5450 1    60   Input ~ 0
RS485-A
Text GLabel 11050 5450 1    60   Input ~ 0
RS485-B
Wire Wire Line
	10900 5500 10900 5450
Wire Wire Line
	11050 5600 11050 5450
$Comp
L CONN6 P5
U 1 1
P 9450 1500
F 0 "P5" H 9450 2070 50  0000 C CNN
F 1 "CONN6" H 9450 1050 50  0000 C CNN
F 2 "footprints:TerminalBlock_Multicomp-5-08-6pol" H 9450 300 50  0001 C CNN
F 3 "" H 9450 300 50  0000 C CNN
	1    9450 1500
	-1   0    0    1   
$EndComp
Wire Wire Line
	10350 1500 10350 1350
Wire Wire Line
	10350 1350 9700 1350
Wire Wire Line
	9700 1200 10350 1200
Wire Wire Line
	10350 1200 10350 1000
Wire Wire Line
	10500 2800 10250 2800
Wire Wire Line
	10250 2800 10250 1500
Wire Wire Line
	10250 1500 9700 1500
Wire Wire Line
	9700 1650 10150 1650
Wire Wire Line
	10000 1800 9700 1800
Wire Wire Line
	9700 1950 9900 1950
Wire Wire Line
	9900 1950 9900 3300
Wire Wire Line
	9100 2750 9500 2750
Wire Wire Line
	9500 2750 9500 2300
Wire Wire Line
	9500 2300 10000 2300
Wire Wire Line
	10000 2300 10000 1800
Text GLabel 1500 1250 1    60   Input ~ 0
CT1-A0
Text GLabel 1650 1250 1    60   Input ~ 0
CT1-A1
Wire Wire Line
	1500 1250 1500 1350
Wire Wire Line
	1500 1350 1400 1350
Wire Wire Line
	1400 1500 1650 1500
Wire Wire Line
	1650 1500 1650 1250
$Comp
L R R29
U 1 1
P 8800 3050
F 0 "R29" V 8880 3050 50  0000 C CNN
F 1 "10K" V 8800 3050 50  0000 C CNN
F 2 "Resistors_SMD:R_0805_HandSoldering" V 8730 3050 50  0001 C CNN
F 3 "" H 8800 3050 50  0000 C CNN
	1    8800 3050
	-1   0    0    1   
$EndComp
$Comp
L R R30
U 1 1
P 8800 3550
F 0 "R30" V 8880 3550 50  0000 C CNN
F 1 "10K" V 8800 3550 50  0000 C CNN
F 2 "Resistors_SMD:R_0805_HandSoldering" V 8730 3550 50  0001 C CNN
F 3 "" H 8800 3550 50  0000 C CNN
	1    8800 3550
	1    0    0    -1  
$EndComp
$Comp
L R R28
U 1 1
P 8300 3050
F 0 "R28" V 8380 3050 50  0000 C CNN
F 1 "33" V 8300 3050 50  0000 C CNN
F 2 "Resistors_SMD:R_0805_HandSoldering" V 8230 3050 50  0001 C CNN
F 3 "" H 8300 3050 50  0000 C CNN
	1    8300 3050
	1    0    0    -1  
$EndComp
$Comp
L CP1 C20
U 1 1
P 8300 3550
F 0 "C20" H 8325 3650 50  0000 L CNN
F 1 "10uF" H 8325 3450 50  0000 L CNN
F 2 "Capacitors_Tantalum_SMD:CP_Tantalum_Case-R_EIA-2012-12_Hand" H 8338 3400 50  0001 C CNN
F 3 "" H 8300 3550 50  0000 C CNN
	1    8300 3550
	1    0    0    -1  
$EndComp
$Comp
L VCC #PWR027
U 1 1
P 8800 2650
F 0 "#PWR027" H 8800 2500 50  0001 C CNN
F 1 "VCC" H 8800 2800 50  0000 C CNN
F 2 "" H 8800 2650 50  0000 C CNN
F 3 "" H 8800 2650 50  0000 C CNN
	1    8800 2650
	1    0    0    -1  
$EndComp
$Comp
L GND #PWR028
U 1 1
P 8800 3850
F 0 "#PWR028" H 8800 3600 50  0001 C CNN
F 1 "GND" H 8800 3700 50  0000 C CNN
F 2 "" H 8800 3850 50  0000 C CNN
F 3 "" H 8800 3850 50  0000 C CNN
	1    8800 3850
	1    0    0    -1  
$EndComp
Text GLabel 8300 2650 1    60   Input ~ 0
A3
Text Notes 8500 3300 1    60   ~ 0
Burden Res.
Wire Wire Line
	8800 3200 8800 3400
Wire Wire Line
	8300 3800 8800 3800
Wire Wire Line
	8800 3700 8800 3850
Wire Wire Line
	8800 2650 8800 2900
Wire Wire Line
	8300 3700 8300 3800
Connection ~ 8800 3800
Wire Wire Line
	8300 3200 8300 3400
Wire Wire Line
	7800 3300 8800 3300
Connection ~ 8800 3300
Connection ~ 8300 3300
Wire Wire Line
	8300 2650 8300 2900
Connection ~ 8300 2800
Wire Wire Line
	7950 2800 8300 2800
Text GLabel 1350 4600 0    60   Input ~ 0
A1
Wire Wire Line
	1350 4600 1450 4600
Text GLabel 7800 2750 1    60   Input ~ 0
CT1-A0
Text GLabel 7950 2750 1    60   Input ~ 0
CT1-A1
Wire Wire Line
	7950 2750 7950 2800
Wire Wire Line
	7800 2750 7800 3300
Text GLabel 6100 1350 2    60   Input ~ 0
RXI
Text GLabel 6100 1450 2    60   Input ~ 0
TXO
Text GLabel 6100 1550 2    60   Input ~ 0
RST
$Comp
L VCC #PWR029
U 1 1
P 5400 1250
F 0 "#PWR029" H 5400 1100 50  0001 C CNN
F 1 "VCC" H 5400 1400 50  0000 C CNN
F 2 "" H 5400 1250 50  0000 C CNN
F 3 "" H 5400 1250 50  0000 C CNN
	1    5400 1250
	1    0    0    -1  
$EndComp
$Comp
L GND #PWR030
U 1 1
P 4950 1450
F 0 "#PWR030" H 4950 1200 50  0001 C CNN
F 1 "GND" H 4950 1300 50  0000 C CNN
F 2 "" H 4950 1450 50  0000 C CNN
F 3 "" H 4950 1450 50  0000 C CNN
	1    4950 1450
	1    0    0    -1  
$EndComp
Text GLabel 6100 1650 2    60   Input ~ 0
BTN1
Text GLabel 6100 1750 2    60   Input ~ 0
BTN2
Text GLabel 6100 1850 2    60   Input ~ 0
RGB1
Text GLabel 5400 1850 0    60   Input ~ 0
RGB2
Text GLabel 5400 1750 0    60   Input ~ 0
RGB3
Text GLabel 5400 1650 0    60   Input ~ 0
SDA
Text GLabel 5400 1550 0    60   Input ~ 0
SCL
$Comp
L CONN_02X06 P1
U 1 1
P 5750 1600
F 0 "P1" H 5750 1950 50  0000 C CNN
F 1 "CONN_02X06" H 5750 1250 50  0000 C CNN
F 2 "Connectors:IDC_Header_Straight_12pins" H 5750 1150 50  0001 C CNN
F 3 "" H 5750 400 50  0000 C CNN
	1    5750 1600
	1    0    0    -1  
$EndComp
Wire Wire Line
	5400 1250 5400 1350
Wire Wire Line
	5400 1350 5500 1350
Wire Wire Line
	6000 1350 6100 1350
Wire Wire Line
	6100 1450 6000 1450
Wire Wire Line
	6000 1550 6100 1550
Wire Wire Line
	6100 1650 6000 1650
Wire Wire Line
	6000 1750 6100 1750
Wire Wire Line
	6100 1850 6000 1850
Wire Wire Line
	5500 1450 4950 1450
Wire Wire Line
	5500 1550 5400 1550
Wire Wire Line
	5400 1650 5500 1650
Wire Wire Line
	5500 1750 5400 1750
Wire Wire Line
	5400 1850 5500 1850
Text GLabel 3450 4300 2    60   Input ~ 0
RS485_EN
Text GLabel 3450 5350 2    60   Input ~ 0
BTN2
Text GLabel 3450 5450 2    60   Input ~ 0
RGB2
Wire Wire Line
	3350 5350 3450 5350
Wire Wire Line
	3450 5450 3350 5450
Wire Wire Line
	3350 4300 3450 4300
Wire Wire Line
	2200 6400 3150 6400
Wire Wire Line
	1850 6650 1850 7500
Connection ~ 1850 7350
Wire Wire Line
	4050 4600 4050 4350
Connection ~ 4050 4600
Wire Wire Line
	4700 4350 4700 4250
$Comp
L C C2
U 1 1
P 4550 4600
F 0 "C2" H 4575 4700 50  0000 L CNN
F 1 "0.1uF" H 4575 4500 50  0000 L CNN
F 2 "Capacitors_SMD:C_0805_HandSoldering" H 4588 4450 50  0001 C CNN
F 3 "" H 4550 4600 50  0000 C CNN
	1    4550 4600
	0    -1   -1   0   
$EndComp
Wire Wire Line
	3350 4600 4400 4600
Wire Wire Line
	4700 4600 5000 4600
$EndSCHEMATC
